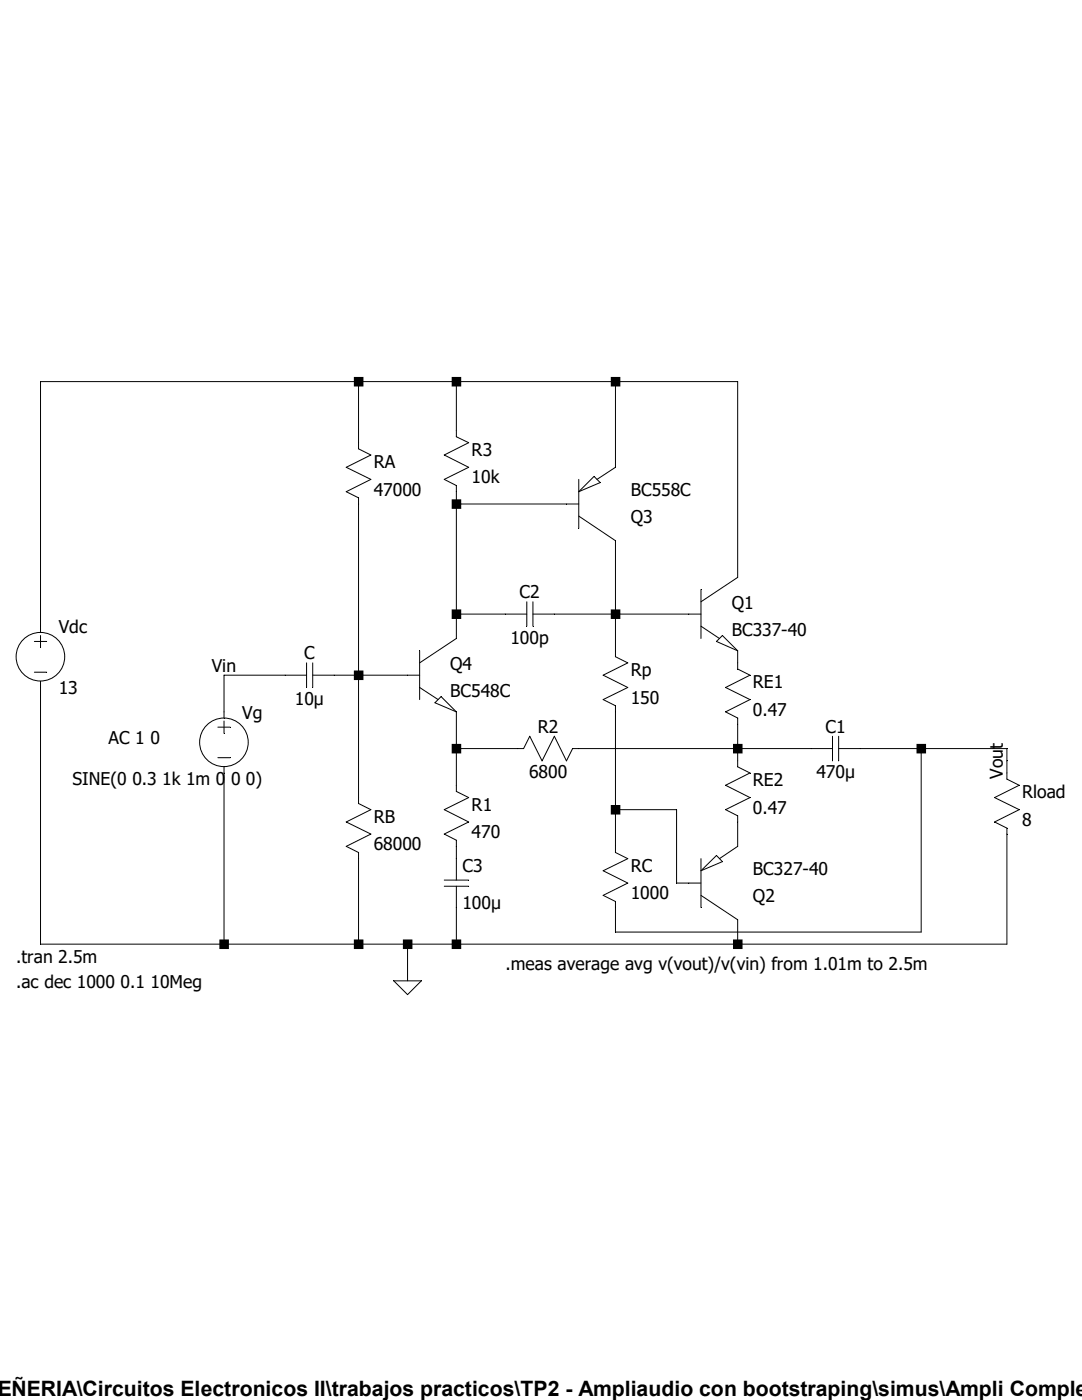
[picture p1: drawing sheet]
<svg xmlns="http://www.w3.org/2000/svg" width="216mm" height="279mm" viewBox="0 0 216 279" stroke-linecap="round" stroke-linejoin="round" font-family="sans-serif">
<g fill="none" stroke="#000" stroke-width=".2">
<path d="M71.5 76.2v13.4l2.5 1.2-4.9 2.5 4.9 2.4-4.9 2.4 2.4 1.3v61l2.5 1.2-4.9 2.4 4.9 2.5-4.9 2.4 2.4 1.2v18.3M91.1 76.2v11l2.4 1.1-4.9 2.5 4.9 2.5-4.9 2.4 2.5 1.2v30.5l-7.4 4.9M122.8 76.2v17.1l-3.7 2.4M115.5 95.7v9.8M118.5 95.1l1.3 1.2-4.3 1.8zM91.1 100.6h24.4M115.5 103l7.3 4.9v23.2l2.5 1.2-4.9 2.4 4.9 2.5-4.9 2.4 2.4 1.2v29.3l2.5 1.3-4.9 2.4 4.9 2.4-4.9 2.5 2.4 1.2v6.1h61v-36.6M139.9 117.6v9.8M6.9 128h2.4M6.9 134.2h2.4M8.1 136v52.4h192.8v-23.1l-2.4-1.3 4.9-2.4-4.9-2.4 4.9-2.5-2.5-1.2v-6.1h-33.6M8.1 126.8v2.4"/>
<path d="M61.2 134.7h-16.5v8.6M61.2 132.3v4.9M62.4 134.7h21.3M62.4 132.3v4.9M83.7 137.2l3.7 2.4M83.7 129.9v9.7M91.1 122.6h14M105.1 120.1v4.9M106.3 122.6h33.6M106.3 120.1v4.9M139.9 120.1l7.3-4.9v-39h-139.1v50M139.9 125l3.7 2.4"/>
<path d="M144.1 126.8l3.1 3.1-4.2-1.9zM147.2 129.9v3.6l2.4 1.2-4.8 2.5 4.8 2.4-4.8 2.5 2.4 1.2v9.7l2.4 1.3-4.8 2.4 4.8 2.5-4.8 2.4 2.4 1.2v6.1l-3.6 2.5M43.5 145.1h2.4M43.5 151.2h2.4M44.7 143.9v2.4M44.7 153v35.4M86.8 140.3l1.2-1.3 3.1 3.1zM91.1 142.1v15.8l2.4 1.3-4.9 2.4 4.9 2.4-4.9 2.5 2.5 1.2v7.9M91.1 149.4h13.4l1.2-2.5 2.5 4.9 2.4-4.9 2.4 4.9 1.3-2.4h51.8M166.1 146.9v4.9M167.3 146.9v4.9M88.6 175.6h4.9"/>
<path d="M88.6 176.9h4.9M91.1 176.9v11.5M122.8 161.6h12.2v14.6h4.9M139.9 171.4v9.7M139.9 178.7l7.3 4.9v4.8M139.9 173.8l3.1-3.1 1.1 1.3zM78.6 195.7h5.5l-2.8 2.8zM81.3 188.4v7.3"/>
<circle cx="8.1" cy="131.1" r="4.8"/>
<circle cx="44.7" cy="148.1" r="4.8"/>
</g>
<g fill="#000">
<path d="M80.4 187.5h1.9v1.9h-1.9zM90.1 75.2h1.9v1.9h-1.9zM90.1 99.7h1.9v1.9h-1.9zM90.1 121.6h1.9v1.9h-1.9zM90.1 148.5h1.9v1.9h-1.9zM90.1 187.5h1.9v1.9h-1.9zM121.9 75.2h1.9v1.9h-1.9zM121.9 121.6h1.9v1.9h-1.9zM121.9 160.7h1.9v1.9h-1.9zM146.3 148.5h1.9v1.9h-1.9zM146.3 187.5h1.9v1.9h-1.9zM182.9 148.5h1.9v1.9h-1.9z" fill-rule="evenodd"/>
<path d="M43.8 187.5h1.9v1.9h-1.9zM70.6 75.2h1.9v1.9h-1.9zM70.6 133.8h1.9v1.9h-1.9zM70.6 187.5h1.9v1.9h-1.9z" fill-rule="evenodd"/>
</g>
<text font-size="4.2" x="-.5" y="278.7">EÑERIA\Circuitos Electronicos II\trabajos practicos\TP2 - Ampliaudio con bootstraping\simus\Ampli Comple</text>
<g font-size="3.5">
<text x="74.6" y="93.4">RA</text>
<text x="94.1" y="91">R3</text>
<text x="74.6" y="98.9">47000</text>
<text x="94.1" y="96.5">10k</text>
<text x="125.9" y="98.9">BC558C</text>
<text x="125.9" y="104.4">Q3</text>
<text x="103.7" y="119.4">C2</text>
<text x="146" y="121.5">Q1</text>
<text x="11.7" y="126.4">Vdc</text>
<text x="60.7" y="131.6">C</text>
<text x="101.9" y="128.5">100p</text>
<text x="146" y="127">BC337-40</text>
<text x="42.2" y="134">Vin</text>
<text x="89.8" y="133.7">Q4</text>
<text x="125.9" y="134.9">Rp</text>
<text x="150.2" y="137.4">RE1</text>
<text x="11.7" y="138.6">13</text>
<text x="48.3" y="143.5">Vg</text>
<text x="58.8" y="140.7">10µ</text>
<text x="89.8" y="139.2">BC548C</text>
<text x="125.9" y="140.4">150</text>
<text x="150.2" y="142.9">0.47</text>
<text x="21.7" y="148.5">AC 1 0</text>
<text x="107.3" y="146.2">R2</text>
<text x="164.7" y="146.2">C1</text>
<text x="105.6" y="155.4">6800</text>
<text x="162.9" y="155.4">470µ</text>
<text x="200.1" y="155.4" transform="rotate(-90 200.1 155.4)">Vout</text>
<text x="14.5" y="156.7">SINE(0 0.3 1k 1m 0 0 0)</text>
<text x="94.1" y="161.8">R1</text>
<text x="150.2" y="156.9">RE2</text>
<text x="204" y="159.3">Rload</text>
<text x="74.6" y="164.2">RB</text>
<text x="94.1" y="167.3">470</text>
<text x="150.2" y="162.4">0.47</text>
<text x="204" y="164.8">8</text>
<text x="74.6" y="169.7">68000</text>
<text x="92.3" y="174">C3</text>
<text x="125.9" y="174">RC</text>
<text x="125.9" y="179.5">1000</text>
<text x="150.2" y="174.6">BC327-40</text>
<text x="92.3" y="181.3">100µ</text>
<text x="150.2" y="180.1">Q2</text>
<text x="3.2" y="192.3">.tran 2.5m</text>
<text x="3.2" y="197.1">.ac dec 1000 0.1 10Meg</text>
<text x="100.8" y="193.5">.meas average avg v(vout)/v(vin) from 1.01m to 2.5m</text>
</g>
</svg>
